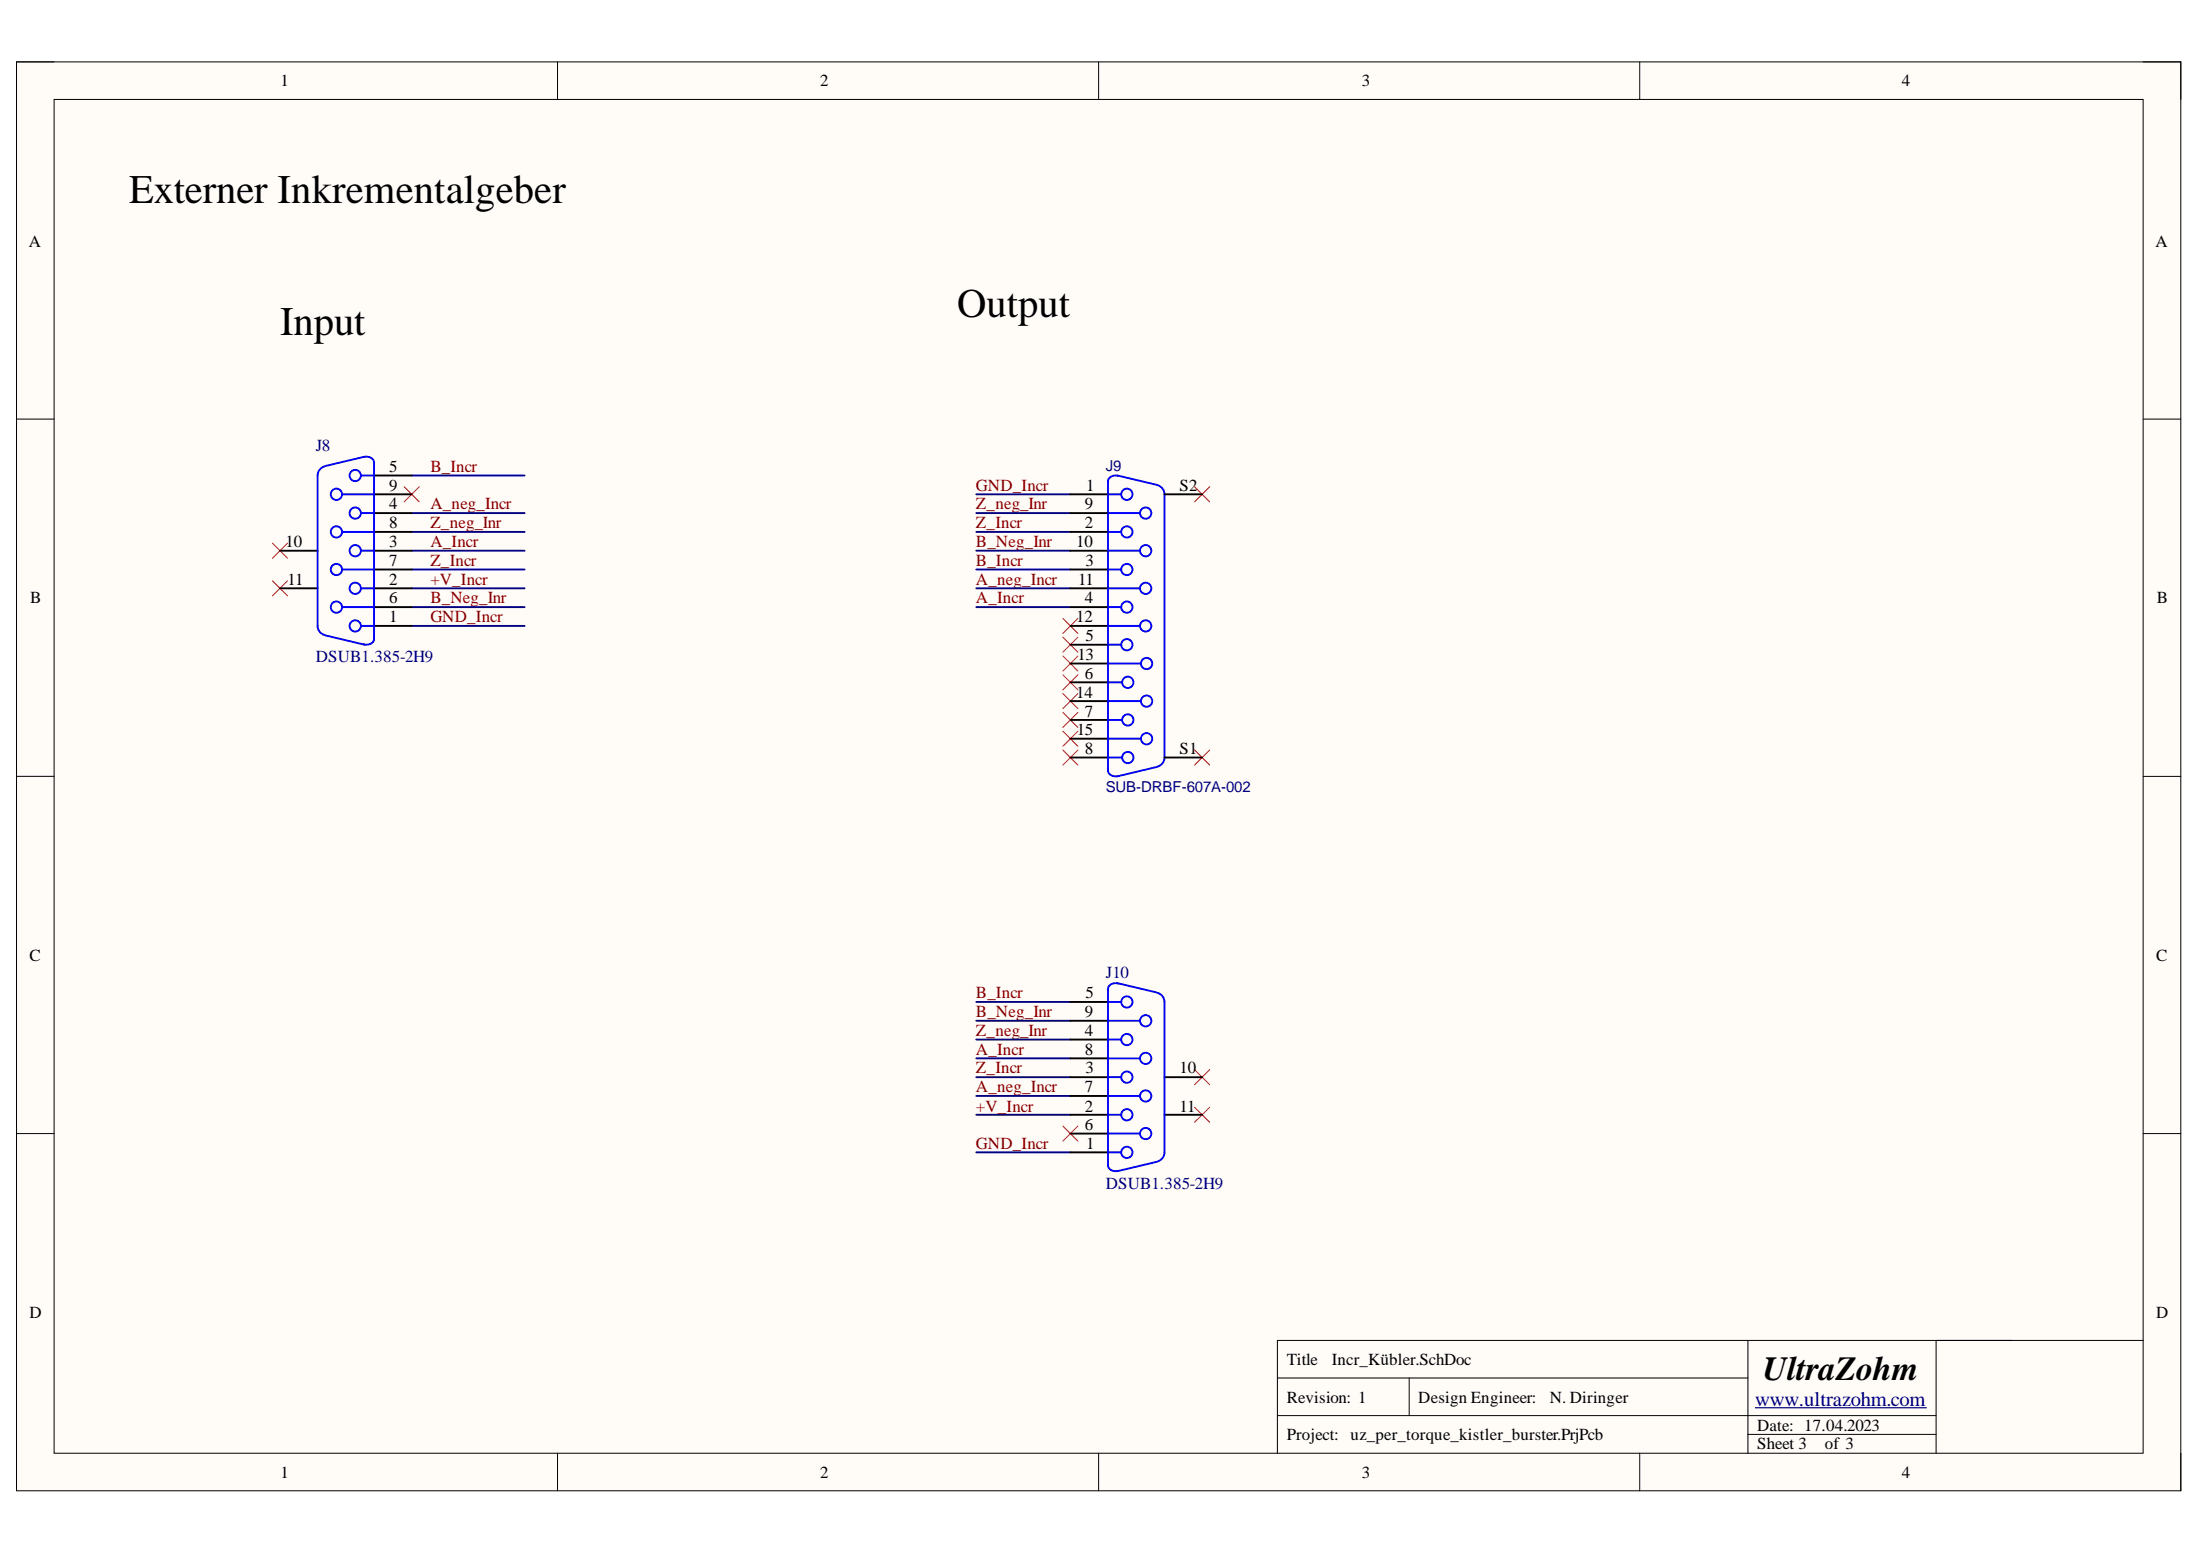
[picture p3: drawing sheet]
<svg xmlns="http://www.w3.org/2000/svg" width="297mm" height="210mm" viewBox="0 0 297 210" stroke-linecap="round" stroke-linejoin="round" font-family="sans-serif">
<path d="M2.2 8.4h292.2v192.8h-292.2z" fill-rule="evenodd" fill="#fffcf8"/>
<path d="M2.2 8.4h292.2v192.8h-292.2z" fill="none" stroke="#000" stroke-width=".14"/>
<path d="M7.3 13.4h282.1v182.8h-282.1z" fill-rule="evenodd" fill="#fffcf8"/>
<g fill="none" stroke="#000" stroke-width=".14">
<path d="M2.2 8.3h5.1M7.3 13.4h282.1v182.8h-282.1zM75.3 8.3v5.1M148.3 8.3v5.1M221.4 8.4v5M289.4 8.4h5v5M2.2 56.6h5.1M289.4 56.6h5M2.2 104.8h5.1M289.4 104.8h5M2.2 153h5.1M289.4 153h5"/>
<path d="M75.3 196.2v5M148.3 196.2v5M172.5 186h63.5M172.5 191.1h88.9M190.3 186v5.1M221.4 196.2v5M236 180.9v15.3M236 193.6h25.4M261.4 180.9v15.3M289.4 180.9h-116.9v15.3M294.4 196.2v5"/>
</g>
<path d="M237 190h23.1" fill="none" stroke="#000080" stroke-width=".17"/>
<g fill="none" stroke="#f00" stroke-width=".14">
<path d="M36.8 73.3l2 2.1M36.8 78.4l2 2M38.8 73.3l-2 2.1M38.8 78.4l-2 2M54.6 65.7l2 2M56.6 65.7l-2 2M161.3 65.7l2 2M163.3 65.7l-2 2M143.5 86l2 2M143.5 88.5l2 2.1M143.5 91.1l2 2M143.5 93.6l2 2.1"/>
<path d="M143.5 96.2l2 2M143.5 98.7l2 2M143.5 83.5l2 2M145.5 86l-2 2M145.5 88.5l-2 2.1M145.5 91.1l-2 2M145.5 93.6l-2 2.1M145.5 96.2l-2 2M145.5 98.7l-2 2M145.5 83.5l-2 2M143.5 101.2l2 2.1M145.5 101.2l-2 2.1"/>
<path d="M161.3 101.2l2 2.1M163.3 101.2l-2 2.1M143.5 152l2 2M145.5 152l-2 2M161.3 144.4l2 2M161.3 149.5l2 2M163.3 144.4l-2 2M163.3 149.5l-2 2"/>
</g>
<g fill="none" stroke="#000080" stroke-width=".25">
<path d="M55.6 79.4h15.2M55.6 76.9h15.2M55.6 74.3h15.2M55.6 71.8h15.2M55.6 69.3h15.2M55.6 64.2h15.2M131.8 66.7h12.7M131.8 79.4h12.7M131.8 76.9h12.7M131.8 74.3h12.7M131.8 71.8h12.7M131.8 69.3h12.7"/>
<path d="M55.6 82h15.2M55.6 84.5h15.2M131.8 82h12.7M131.8 135.3h12.7M131.8 137.8h12.7M131.8 155.6h12.7M131.8 150.5h12.7M131.8 142.9h12.7M131.8 147.9h12.7M131.8 140.3h12.7M131.8 145.4h12.7"/>
</g>
<g fill="none" stroke="#00f" stroke-width=".25">
<path d="M43.8 63a1.27 1.27 0 0 0-.9 1.2v20.3a1.27 1.27 0 0 0 .9 1.2M46.2 76.9h4.3M46.2 71.8h4.3M46.2 66.7h4.3M48.7 79.4h1.8M48.7 74.3h1.8M48.7 69.3h1.8M48.7 64.2h1.8M49.1 61.7h.2a.97 .97 0 0 1 1.2 .8M49.2 61.6l-5.3 1.3M50.5 62.4v23.9M149.6 79.4h4.3"/>
<path d="M149.6 74.3h4.3M149.6 69.3h4.3M149.6 76.9h1.8M149.6 71.8h1.8M149.6 66.7h1.8M149.6 64.9v39.1M150.9 64.2l5.3 1.3M150.9 64.2a.93 .93 0 0 0-1.3 .9M156.3 65.5a1.27 1.27 0 0 1 .9 1.2v35.6a1.27 1.27 0 0 1-.9 1.2M43.9 85.8l5.3 1.2M46.2 82h4.3M48.7 84.5h1.8"/>
<path d="M50.5 86.2a.96 .96 0 0 1-1.4 .8M149.6 84.5h4.3M149.6 82h1.8M149.6 87h1.8M149.7 99.7h4.3M149.7 94.6h4.3M149.7 89.6h4.3M149.7 97.2h1.8M149.7 92.1h1.8M149.6 103.9a.98 .98 0 0 0 1.3 .9M149.7 102.3h1.8M156.2 103.5l-5.3 1.3"/>
<path d="M149.6 135.3h1.8M149.6 137.8h4.3M149.6 133.5v23.8M150.9 132.7l5.3 1.3M151 132.8a.97 .97 0 0 0-1.4 .8M156.3 134a1.27 1.27 0 0 1 .9 1.3v20.3a1.27 1.27 0 0 1-.9 1.2M149.6 150.5h1.8M149.6 155.6h1.8M149.6 145.4h1.8M149.6 153h4.3M149.6 140.3h1.8M149.6 147.9h4.3"/>
<path d="M149.6 142.9h4.3M149.6 157.2a1.01 1.01 0 0 0 1.4 .8M156.2 156.8l-5.3 1.3"/>
<circle cx="45.4" cy="76.9" r=".76"/>
<circle cx="45.4" cy="71.8" r=".76"/>
<circle cx="45.4" cy="66.7" r=".76"/>
<circle cx="48" cy="64.2" r=".76"/>
<circle cx="48" cy="69.3" r=".76"/>
<circle cx="48" cy="79.4" r=".76"/>
<circle cx="48" cy="74.3" r=".76"/>
<circle cx="152.1" cy="76.9" r=".76"/>
<circle cx="152.1" cy="71.8" r=".76"/>
<circle cx="152.1" cy="66.7" r=".76"/>
<circle cx="154.7" cy="69.3" r=".76"/>
<circle cx="154.7" cy="79.4" r=".76"/>
<circle cx="154.7" cy="74.3" r=".76"/>
<circle cx="45.4" cy="82" r=".76"/>
<circle cx="48" cy="84.5" r=".76"/>
<circle cx="152.1" cy="87" r=".76"/>
<circle cx="152.1" cy="82" r=".76"/>
<circle cx="152.3" cy="92.1" r=".76"/>
<circle cx="152.3" cy="97.2" r=".76"/>
<circle cx="154.7" cy="84.5" r=".76"/>
<circle cx="154.8" cy="94.6" r=".76"/>
<circle cx="154.8" cy="99.7" r=".76"/>
<circle cx="154.8" cy="89.6" r=".76"/>
<circle cx="152.3" cy="102.3" r=".76"/>
<circle cx="152.1" cy="135.3" r=".76"/>
<circle cx="154.7" cy="137.8" r=".76"/>
<circle cx="152.1" cy="140.3" r=".76"/>
<circle cx="152.1" cy="155.6" r=".76"/>
<circle cx="152.1" cy="150.5" r=".76"/>
<circle cx="152.1" cy="145.4" r=".76"/>
<circle cx="154.7" cy="147.9" r=".76"/>
<circle cx="154.7" cy="142.9" r=".76"/>
<circle cx="154.7" cy="153" r=".76"/>
</g>
<g fill="none" stroke="#000" stroke-width=".25">
<path d="M37.8 79.4h5.1M37.8 74.3h5.1M50.5 79.4h5.1M50.5 74.3h5.1M50.5 69.3h5.1M50.5 64.2h5.1M50.5 76.9h5.1M50.5 71.8h5.1M50.5 66.7h5.1M144.5 79.4h5.1M144.5 74.3h5.1M144.5 69.3h5.1"/>
<path d="M144.5 76.9h5.1M144.5 71.8h5.1M144.5 66.7h5.1M157.2 66.7h5.1M50.5 84.5h5.1M50.5 82h5.1M144.5 84.5h5.1M144.5 82h5.1M144.5 99.7h5.1M144.5 94.6h5.1M144.5 89.6h5.1M144.5 97.2h5.1"/>
<path d="M144.5 92.1h5.1M144.5 87h5.1M144.5 102.3h5.1M157.2 102.3h5.1M144.5 135.3h5.1M144.5 137.8h5.1M144.5 155.6h5.1M144.5 150.5h5.1M144.5 145.4h5.1M144.5 140.3h5.1M144.5 153h5.1M144.5 147.9h5.1"/>
<path d="M144.5 142.9h5.1M157.2 150.5h5.1M157.2 145.4h5.1"/>
</g>
<g font-size="5.5">
<text x="17.4" y="27.5">Externer Inkrementalgeber</text>
<text x="37.8" y="45.3">Input</text>
<text x="129.2" y="42.7">Output</text>
</g>
<text font-size="4.6" x="238" y="186.3">UltraZohm</text>
<text font-size="2.8" fill="#000080" x="237" y="189.7">www.ultrazohm.com</text>
<g font-size="2.3">
<text x="37.9" y="11.7">1</text>
<text x="110.7" y="11.7">2</text>
<text x="183.9" y="11.7">3</text>
<text x="256.8" y="11.7">4</text>
<text x="3.9" y="33.3">A</text>
<text x="291" y="33.3">A</text>
<text x="52.5" y="63.7">5</text>
<text x="52.5" y="68.8">4</text>
<text x="52.5" y="71.3">8</text>
<text x="52.5" y="66.2">9</text>
<text x="146.5" y="68.8">9</text>
<text x="146.5" y="71.3">2</text>
<text x="146.7" y="66.2">1</text>
<text x="159.3" y="66.2">S2</text>
<text x="38.6" y="73.8">10</text>
<text x="52.5" y="73.8">3</text>
<text x="52.5" y="76.4">7</text>
<text x="145.3" y="73.8">10</text>
<text x="146.6" y="76.4">3</text>
<text x="4.1" y="81.4">B</text>
<text x="38.8" y="78.9">11</text>
<text x="52.5" y="84">1</text>
<text x="52.5" y="78.9">2</text>
<text x="52.5" y="81.4">6</text>
<text x="145.3" y="84">12</text>
<text x="145.6" y="78.9">11</text>
<text x="146.5" y="81.4">4</text>
<text x="291.2" y="81.4">B</text>
<text x="145.5" y="89.1">13</text>
<text x="146.6" y="86.5">5</text>
<text x="145.3" y="94.2">14</text>
<text x="146.5" y="91.7">6</text>
<text x="145.4" y="99.3">15</text>
<text x="146.5" y="101.8">8</text>
<text x="146.5" y="96.7">7</text>
<text x="159.3" y="101.8">S1</text>
<text x="4" y="129.7">C</text>
<text x="291.1" y="129.7">C</text>
<text x="146.5" y="137.3">9</text>
<text x="146.6" y="134.7">5</text>
<text x="146.5" y="139.8">4</text>
<text x="146.5" y="142.4">8</text>
<text x="146.5" y="147.4">7</text>
<text x="146.6" y="144.9">3</text>
<text x="159.3" y="144.9">10</text>
<text x="146.5" y="150">2</text>
<text x="146.5" y="152.6">6</text>
<text x="146.7" y="155.1">1</text>
<text x="159.3" y="150">11</text>
<text x="4" y="177.9">D</text>
<text x="291.1" y="177.9">D</text>
<text x="173.7" y="184.3">Title</text>
<text x="179.8" y="184.3">Incr_Kübler.SchDoc</text>
<text x="173.7" y="189.3">Revision: 1</text>
<text x="191.5" y="189.3">Design Engineer:</text>
<text x="209.3" y="189.3">N. Diringer</text>
<text x="173.7" y="194.4">Project: uz_per_torque_kistler_burster.PrjPcb</text>
<text x="237.2" y="193.1">Date: 17.04.2023</text>
<text x="237.2" y="195.7">Sheet 3</text>
<text x="246.4" y="195.7">of 3</text>
<text x="37.9" y="199.5">1</text>
<text x="110.7" y="199.5">2</text>
<text x="183.9" y="199.5">3</text>
<text x="256.8" y="199.5">4</text>
</g>
<g font-size="2.3" fill="#000080">
<text x="42.6" y="60.9">J8</text>
<text x="42.6" y="89.4">DSUB1.385-2H9</text>
<text x="149.3" y="132">J10</text>
<text x="149.3" y="160.4">DSUB1.385-2H9</text>
</g>
<g font-size="2.3" fill="#800000">
<text x="58.1" y="63.7">B_Incr</text>
<text x="58.1" y="68.8">A_neg_Incr</text>
<text x="58.1" y="71.3">Z_neg_Inr</text>
<text x="131.8" y="66.2">GND_Incr</text>
<text x="131.8" y="71.3">Z_Incr</text>
<text x="131.8" y="68.8">Z_neg_Inr</text>
<text x="58.1" y="73.8">A_Incr</text>
<text x="58.1" y="76.4">Z_Incr</text>
<text x="131.8" y="76.4">B_Incr</text>
<text x="131.8" y="73.8">B_Neg_Inr</text>
<text x="58.1" y="84">GND_Incr</text>
<text x="58.1" y="78.9">+V_Incr</text>
<text x="58.1" y="81.4">B_Neg_Inr</text>
<text x="131.8" y="81.4">A_Incr</text>
<text x="131.8" y="78.9">A_neg_Incr</text>
<text x="131.8" y="134.7">B_Incr</text>
<text x="131.8" y="137.3">B_Neg_Inr</text>
<text x="131.8" y="142.4">A_Incr</text>
<text x="131.8" y="139.8">Z_neg_Inr</text>
<text x="131.8" y="147.4">A_neg_Incr</text>
<text x="131.8" y="144.9">Z_Incr</text>
<text x="131.8" y="155.1">GND_Incr</text>
<text x="131.8" y="150">+V_Incr</text>
</g>
<g font-size="2" fill="#000080">
<text x="149.3" y="63.5">J9</text>
<text x="149.3" y="107">SUB-DRBF-607A-002</text>
</g>
</svg>
